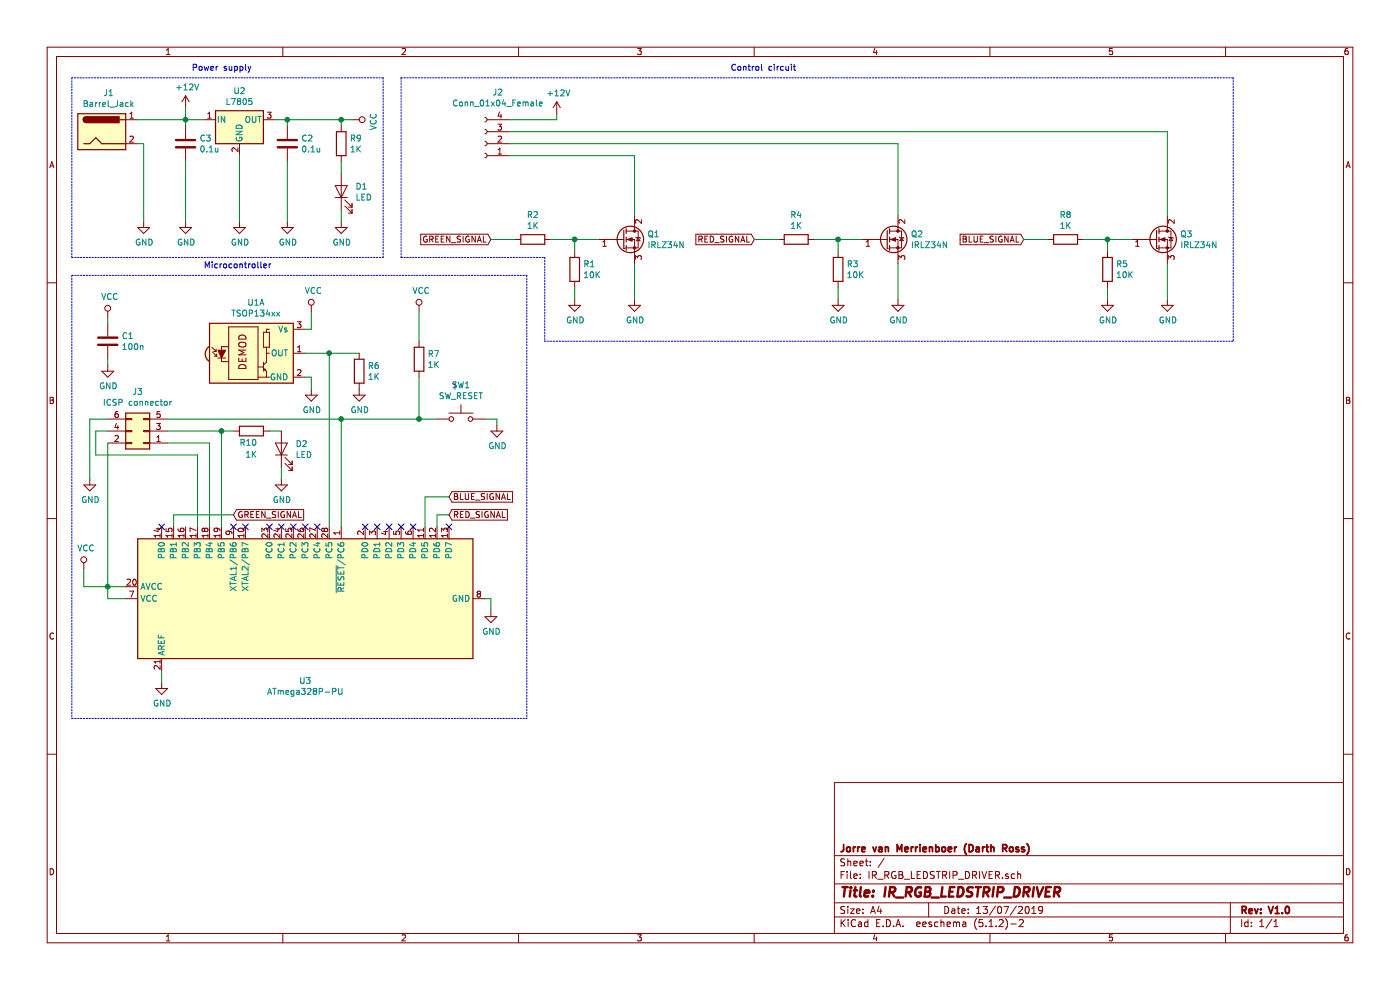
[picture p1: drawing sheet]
EESchema Schematic File Version 4
EELAYER 29 0
EELAYER END
$Descr A4 11693 8268
encoding utf-8
Sheet 1 1
Title "IR_RGB_LEDSTRIP_DRIVER"
Date "13/07/2019"
Rev "V1.0"
Comp "Jorre van Merrienboer (Darth Ross)"
Comment1 ""
Comment2 ""
Comment3 ""
Comment4 ""
$EndDescr
$Comp
L Regulator_Linear:L7805 U2
U 1 1
P 2000 1000
F 0 "U2" H 2000 1242 50  0000 C CNN
F 1 "L7805" H 2000 1151 50  0000 C CNN
F 2 "Package_TO_SOT_THT:TO-220-3_Horizontal_TabDown" H 2025 850 50  0001 L CIN
F 3 "http://www.st.com/content/ccc/resource/technical/document/datasheet/41/4f/b3/b0/12/d4/47/88/CD00000444.pdf/files/CD00000444.pdf/jcr:content/translations/en.CD00000444.pdf" H 2000 950 50  0001 C CNN
	1    2000 1000
	1    0    0    -1  
$EndComp
$Comp
L Connector:Barrel_Jack J1
U 1 1
P 850 1100
F 0 "J1" H 907 1425 50  0000 C CNN
F 1 "Barrel_Jack" H 907 1334 50  0000 C CNN
F 2 "Connector_BarrelJack:BarrelJack_Wuerth_6941xx301002" H 900 1060 50  0001 C CNN
F 3 "~" H 900 1060 50  0001 C CNN
	1    850  1100
	1    0    0    -1  
$EndComp
$Comp
L power:GND #PWR04
U 1 1
P 1200 1850
F 0 "#PWR04" H 1200 1600 50  0001 C CNN
F 1 "GND" H 1205 1677 50  0000 C CNN
F 2 "" H 1200 1850 50  0001 C CNN
F 3 "" H 1200 1850 50  0001 C CNN
	1    1200 1850
	1    0    0    -1  
$EndComp
Wire Wire Line
	1150 1200 1200 1200
$Comp
L power:GND #PWR08
U 1 1
P 2000 1850
F 0 "#PWR08" H 2000 1600 50  0001 C CNN
F 1 "GND" H 2005 1677 50  0000 C CNN
F 2 "" H 2000 1850 50  0001 C CNN
F 3 "" H 2000 1850 50  0001 C CNN
	1    2000 1850
	1    0    0    -1  
$EndComp
Connection ~ 1550 1000
Wire Wire Line
	1550 1000 1700 1000
$Comp
L power:GND #PWR07
U 1 1
P 2400 1850
F 0 "#PWR07" H 2400 1600 50  0001 C CNN
F 1 "GND" H 2405 1677 50  0000 C CNN
F 2 "" H 2400 1850 50  0001 C CNN
F 3 "" H 2400 1850 50  0001 C CNN
	1    2400 1850
	1    0    0    -1  
$EndComp
Wire Notes Line
	3200 650  600  650 
Text Notes 1600 600  0    50   ~ 0
Power supply\n
$Comp
L Interface_Optical:TSOP134xx U1
U 1 1
P 1700 3250
F 0 "U1" H 2138 3975 50  0000 C CNN
F 1 "TSOP134xx" H 2138 3884 50  0000 C CNN
F 2 "Connector_PinHeader_2.54mm:PinHeader_1x03_P2.54mm_Vertical" H 1800 3850 50  0001 C CNN
F 3 "" H 1800 3850 50  0001 C CNN
	1    1700 3250
	1    0    0    -1  
$EndComp
$Comp
L power:GND #PWR012
U 1 1
P 4100 5100
F 0 "#PWR012" H 4100 4850 50  0001 C CNN
F 1 "GND" H 4105 4927 50  0000 C CNN
F 2 "" H 4100 5100 50  0001 C CNN
F 3 "" H 4100 5100 50  0001 C CNN
	1    4100 5100
	1    0    0    -1  
$EndComp
Wire Wire Line
	4100 5000 4100 5100
$Comp
L power:GND #PWR010
U 1 1
P 2600 3250
F 0 "#PWR010" H 2600 3000 50  0001 C CNN
F 1 "GND" H 2605 3077 50  0000 C CNN
F 2 "" H 2600 3250 50  0001 C CNN
F 3 "" H 2600 3250 50  0001 C CNN
	1    2600 3250
	1    0    0    -1  
$EndComp
Wire Wire Line
	2550 3150 2600 3150
Wire Wire Line
	2600 3150 2600 3250
Wire Wire Line
	2550 2750 2600 2750
Wire Wire Line
	2600 2750 2600 2600
Wire Wire Line
	4050 5000 4100 5000
Text Notes 1700 2250 0    50   ~ 0
Microcontroller\n
$Comp
L Device:C C1
U 1 1
P 900 2850
F 0 "C1" H 1015 2896 50  0000 L CNN
F 1 "100n" H 1015 2805 50  0000 L CNN
F 2 "Capacitor_THT:C_Disc_D3.0mm_W2.0mm_P2.50mm" H 938 2700 50  0001 C CNN
F 3 "~" H 900 2850 50  0001 C CNN
	1    900  2850
	1    0    0    -1  
$EndComp
$Comp
L power:VCC #PWR011
U 1 1
P 2950 1000
F 0 "#PWR011" H 2950 850 50  0001 C CNN
F 1 "VCC" H 2967 1173 50  0000 C CNN
F 2 "" H 2950 1000 50  0001 C CNN
F 3 "" H 2950 1000 50  0001 C CNN
	1    2950 1000
	0    1    1    0   
$EndComp
$Comp
L power:VCC #PWR09
U 1 1
P 2600 2600
F 0 "#PWR09" H 2600 2450 50  0001 C CNN
F 1 "VCC" H 2617 2773 50  0000 C CNN
F 2 "" H 2600 2600 50  0001 C CNN
F 3 "" H 2600 2600 50  0001 C CNN
	1    2600 2600
	1    0    0    -1  
$EndComp
$Comp
L power:GND #PWR02
U 1 1
P 900 3050
F 0 "#PWR02" H 900 2800 50  0001 C CNN
F 1 "GND" H 905 2877 50  0000 C CNN
F 2 "" H 900 3050 50  0001 C CNN
F 3 "" H 900 3050 50  0001 C CNN
	1    900  3050
	1    0    0    -1  
$EndComp
Wire Wire Line
	900  3000 900  3050
Wire Wire Line
	900  2700 900  2650
$Comp
L power:VCC #PWR01
U 1 1
P 900 2650
F 0 "#PWR01" H 900 2500 50  0001 C CNN
F 1 "VCC" H 917 2823 50  0000 C CNN
F 2 "" H 900 2650 50  0001 C CNN
F 3 "" H 900 2650 50  0001 C CNN
	1    900  2650
	1    0    0    -1  
$EndComp
$Comp
L power:VCC #PWR03
U 1 1
P 700 4750
F 0 "#PWR03" H 700 4600 50  0001 C CNN
F 1 "VCC" H 717 4923 50  0000 C CNN
F 2 "" H 700 4750 50  0001 C CNN
F 3 "" H 700 4750 50  0001 C CNN
	1    700  4750
	1    0    0    -1  
$EndComp
Wire Wire Line
	700  4750 700  4900
Wire Wire Line
	3650 4400 3650 4300
Wire Wire Line
	3650 4300 3750 4300
Text GLabel 3750 4150 2    50   Input ~ 0
BLUE_SIGNAL
Wire Wire Line
	3750 4150 3550 4150
Wire Wire Line
	3550 4150 3550 4400
Wire Wire Line
	900  4900 900  5000
$Comp
L power:GND #PWR05
U 1 1
P 1350 5700
F 0 "#PWR05" H 1350 5450 50  0001 C CNN
F 1 "GND" H 1355 5527 50  0000 C CNN
F 2 "" H 1350 5700 50  0001 C CNN
F 3 "" H 1350 5700 50  0001 C CNN
	1    1350 5700
	1    0    0    -1  
$EndComp
Wire Wire Line
	1350 5600 1350 5700
$Comp
L Device:R R3
U 1 1
P 7000 2250
F 0 "R3" H 7070 2296 50  0000 L CNN
F 1 "10K" H 7070 2205 50  0000 L CNN
F 2 "Resistor_THT:R_Axial_DIN0411_L9.9mm_D3.6mm_P12.70mm_Horizontal" V 6930 2250 50  0001 C CNN
F 3 "~" H 7000 2250 50  0001 C CNN
	1    7000 2250
	1    0    0    -1  
$EndComp
Wire Wire Line
	7000 2000 7000 2100
$Comp
L power:GND #PWR016
U 1 1
P 7000 2500
F 0 "#PWR016" H 7000 2250 50  0001 C CNN
F 1 "GND" H 7005 2327 50  0000 C CNN
F 2 "" H 7000 2500 50  0001 C CNN
F 3 "" H 7000 2500 50  0001 C CNN
	1    7000 2500
	1    0    0    -1  
$EndComp
Wire Wire Line
	7000 2400 7000 2500
$Comp
L power:GND #PWR017
U 1 1
P 7500 2500
F 0 "#PWR017" H 7500 2250 50  0001 C CNN
F 1 "GND" H 7505 2327 50  0000 C CNN
F 2 "" H 7500 2500 50  0001 C CNN
F 3 "" H 7500 2500 50  0001 C CNN
	1    7500 2500
	1    0    0    -1  
$EndComp
Wire Wire Line
	7500 2500 7500 2200
Text GLabel 3750 4300 2    50   Input ~ 0
RED_SIGNAL
Text GLabel 6300 2000 0    50   Input ~ 0
RED_SIGNAL
$Comp
L Connector:Conn_01x04_Female J2
U 1 1
P 4050 1200
F 0 "J2" H 3942 775 50  0000 C CNN
F 1 "Conn_01x04_Female" H 3942 866 50  0000 C CNN
F 2 "Connector_PinHeader_2.54mm:PinHeader_1x04_P2.54mm_Vertical" H 4050 1200 50  0001 C CNN
F 3 "~" H 4050 1200 50  0001 C CNN
	1    4050 1200
	-1   0    0    1   
$EndComp
$Comp
L power:+12V #PWR06
U 1 1
P 1550 900
F 0 "#PWR06" H 1550 750 50  0001 C CNN
F 1 "+12V" H 1565 1073 50  0000 C CNN
F 2 "" H 1550 900 50  0001 C CNN
F 3 "" H 1550 900 50  0001 C CNN
	1    1550 900 
	1    0    0    -1  
$EndComp
Wire Wire Line
	1550 900  1550 1000
$Comp
L power:+12V #PWR014
U 1 1
P 4650 950
F 0 "#PWR014" H 4650 800 50  0001 C CNN
F 1 "+12V" H 4665 1123 50  0000 C CNN
F 2 "" H 4650 950 50  0001 C CNN
F 3 "" H 4650 950 50  0001 C CNN
	1    4650 950 
	1    0    0    -1  
$EndComp
Wire Wire Line
	4650 1000 4650 950 
Wire Wire Line
	4250 1000 4650 1000
$Comp
L Device:R R1
U 1 1
P 4800 2250
F 0 "R1" H 4870 2296 50  0000 L CNN
F 1 "10K" H 4870 2205 50  0000 L CNN
F 2 "Resistor_THT:R_Axial_DIN0411_L9.9mm_D3.6mm_P12.70mm_Horizontal" V 4730 2250 50  0001 C CNN
F 3 "~" H 4800 2250 50  0001 C CNN
	1    4800 2250
	1    0    0    -1  
$EndComp
Wire Wire Line
	4800 2000 4800 2100
$Comp
L power:GND #PWR013
U 1 1
P 4800 2500
F 0 "#PWR013" H 4800 2250 50  0001 C CNN
F 1 "GND" H 4805 2327 50  0000 C CNN
F 2 "" H 4800 2500 50  0001 C CNN
F 3 "" H 4800 2500 50  0001 C CNN
	1    4800 2500
	1    0    0    -1  
$EndComp
Wire Wire Line
	4800 2400 4800 2500
$Comp
L power:GND #PWR015
U 1 1
P 5300 2500
F 0 "#PWR015" H 5300 2250 50  0001 C CNN
F 1 "GND" H 5305 2327 50  0000 C CNN
F 2 "" H 5300 2500 50  0001 C CNN
F 3 "" H 5300 2500 50  0001 C CNN
	1    5300 2500
	1    0    0    -1  
$EndComp
Wire Wire Line
	5300 2500 5300 2200
$Comp
L power:GND #PWR018
U 1 1
P 9250 2500
F 0 "#PWR018" H 9250 2250 50  0001 C CNN
F 1 "GND" H 9255 2327 50  0000 C CNN
F 2 "" H 9250 2500 50  0001 C CNN
F 3 "" H 9250 2500 50  0001 C CNN
	1    9250 2500
	1    0    0    -1  
$EndComp
$Comp
L power:GND #PWR019
U 1 1
P 9750 2500
F 0 "#PWR019" H 9750 2250 50  0001 C CNN
F 1 "GND" H 9755 2327 50  0000 C CNN
F 2 "" H 9750 2500 50  0001 C CNN
F 3 "" H 9750 2500 50  0001 C CNN
	1    9750 2500
	1    0    0    -1  
$EndComp
Wire Wire Line
	9750 2500 9750 2200
Text GLabel 4100 2000 0    50   Input ~ 0
GREEN_SIGNAL
$Comp
L Device:R R4
U 1 1
P 6650 2000
F 0 "R4" V 6443 2000 50  0000 C CNN
F 1 "1K" V 6534 2000 50  0000 C CNN
F 2 "Resistor_THT:R_Axial_DIN0207_L6.3mm_D2.5mm_P10.16mm_Horizontal" V 6580 2000 50  0001 C CNN
F 3 "~" H 6650 2000 50  0001 C CNN
	1    6650 2000
	0    1    1    0   
$EndComp
NoConn ~ 3750 4400
NoConn ~ 3450 4400
NoConn ~ 3350 4400
NoConn ~ 3250 4400
NoConn ~ 3150 4400
NoConn ~ 3050 4400
NoConn ~ 2650 4400
NoConn ~ 2550 4400
NoConn ~ 2450 4400
NoConn ~ 2350 4400
NoConn ~ 2250 4400
NoConn ~ 2050 4400
NoConn ~ 1950 4400
NoConn ~ 1350 4400
$Comp
L Device:R R6
U 1 1
P 3000 3100
F 0 "R6" H 3070 3146 50  0000 L CNN
F 1 "1K" H 3070 3055 50  0000 L CNN
F 2 "Resistor_THT:R_Axial_DIN0207_L6.3mm_D2.5mm_P10.16mm_Horizontal" V 2930 3100 50  0001 C CNN
F 3 "~" H 3000 3100 50  0001 C CNN
	1    3000 3100
	1    0    0    -1  
$EndComp
$Comp
L power:GND #PWR0101
U 1 1
P 3000 3250
F 0 "#PWR0101" H 3000 3000 50  0001 C CNN
F 1 "GND" H 3005 3077 50  0000 C CNN
F 2 "" H 3000 3250 50  0001 C CNN
F 3 "" H 3000 3250 50  0001 C CNN
	1    3000 3250
	1    0    0    -1  
$EndComp
$Comp
L Transistor_FET:IRLZ34N Q1
U 1 1
P 5200 2000
F 0 "Q1" H 5406 2046 50  0000 L CNN
F 1 "IRLZ34N" H 5406 1955 50  0000 L CNN
F 2 "Package_TO_SOT_THT:TO-220-3_Horizontal_TabDown" H 5450 1925 50  0001 L CIN
F 3 "http://www.infineon.com/dgdl/irlz34npbf.pdf?fileId=5546d462533600a40153567206892720" H 5200 2000 50  0001 L CNN
	1    5200 2000
	1    0    0    -1  
$EndComp
$Comp
L Transistor_FET:IRLZ34N Q2
U 1 1
P 7400 2000
F 0 "Q2" H 7606 2046 50  0000 L CNN
F 1 "IRLZ34N" H 7606 1955 50  0000 L CNN
F 2 "Package_TO_SOT_THT:TO-220-3_Horizontal_TabDown" H 7650 1925 50  0001 L CIN
F 3 "http://www.infineon.com/dgdl/irlz34npbf.pdf?fileId=5546d462533600a40153567206892720" H 7400 2000 50  0001 L CNN
	1    7400 2000
	1    0    0    -1  
$EndComp
$Comp
L Transistor_FET:IRLZ34N Q3
U 1 1
P 9650 2000
F 0 "Q3" H 9856 2046 50  0000 L CNN
F 1 "IRLZ34N" H 9856 1955 50  0000 L CNN
F 2 "Package_TO_SOT_THT:TO-220-3_Horizontal_TabDown" H 9900 1925 50  0001 L CIN
F 3 "http://www.infineon.com/dgdl/irlz34npbf.pdf?fileId=5546d462533600a40153567206892720" H 9650 2000 50  0001 L CNN
	1    9650 2000
	1    0    0    -1  
$EndComp
Text GLabel 8550 2000 0    50   Input ~ 0
BLUE_SIGNAL
Wire Wire Line
	9250 2400 9250 2500
Wire Wire Line
	9250 2000 9250 2100
$Comp
L Device:R R5
U 1 1
P 9250 2250
F 0 "R5" H 9320 2296 50  0000 L CNN
F 1 "10K" H 9320 2205 50  0000 L CNN
F 2 "Resistor_THT:R_Axial_DIN0411_L9.9mm_D3.6mm_P12.70mm_Horizontal" V 9180 2250 50  0001 C CNN
F 3 "~" H 9250 2250 50  0001 C CNN
	1    9250 2250
	1    0    0    -1  
$EndComp
$Comp
L Device:R R8
U 1 1
P 8900 2000
F 0 "R8" V 8693 2000 50  0000 C CNN
F 1 "1K" V 8784 2000 50  0000 C CNN
F 2 "Resistor_THT:R_Axial_DIN0207_L6.3mm_D2.5mm_P10.16mm_Horizontal" V 8830 2000 50  0001 C CNN
F 3 "~" H 8900 2000 50  0001 C CNN
	1    8900 2000
	0    1    1    0   
$EndComp
$Comp
L Device:R R2
U 1 1
P 4450 2000
F 0 "R2" V 4243 2000 50  0000 C CNN
F 1 "1K" V 4334 2000 50  0000 C CNN
F 2 "Resistor_THT:R_Axial_DIN0207_L6.3mm_D2.5mm_P10.16mm_Horizontal" V 4380 2000 50  0001 C CNN
F 3 "~" H 4450 2000 50  0001 C CNN
	1    4450 2000
	0    1    1    0   
$EndComp
Wire Wire Line
	9050 2000 9250 2000
Wire Wire Line
	8750 2000 8550 2000
Wire Wire Line
	6500 2000 6300 2000
Wire Wire Line
	6800 2000 7000 2000
Wire Wire Line
	4100 2000 4300 2000
Connection ~ 9250 2000
Wire Wire Line
	9250 2000 9450 2000
Connection ~ 7000 2000
Wire Wire Line
	7000 2000 7200 2000
Connection ~ 4800 2000
Wire Wire Line
	4800 2000 5000 2000
Wire Wire Line
	4600 2000 4800 2000
$Comp
L Device:R R7
U 1 1
P 3500 3000
F 0 "R7" H 3570 3046 50  0000 L CNN
F 1 "1K" H 3570 2955 50  0000 L CNN
F 2 "Resistor_THT:R_Axial_DIN0207_L6.3mm_D2.5mm_P10.16mm_Horizontal" V 3430 3000 50  0001 C CNN
F 3 "~" H 3500 3000 50  0001 C CNN
	1    3500 3000
	1    0    0    -1  
$EndComp
$Comp
L Switch:SW_Push SW1
U 1 1
P 3850 3500
F 0 "SW1" H 3850 3785 50  0000 C CNN
F 1 "SW_RESET" H 3850 3694 50  0000 C CNN
F 2 "Button_Switch_THT:SW_PUSH_6mm_H5mm" H 3850 3700 50  0001 C CNN
F 3 "~" H 3850 3700 50  0001 C CNN
	1    3850 3500
	1    0    0    -1  
$EndComp
$Comp
L power:VCC #PWR021
U 1 1
P 3500 2600
F 0 "#PWR021" H 3500 2450 50  0001 C CNN
F 1 "VCC" H 3517 2773 50  0000 C CNN
F 2 "" H 3500 2600 50  0001 C CNN
F 3 "" H 3500 2600 50  0001 C CNN
	1    3500 2600
	1    0    0    -1  
$EndComp
Wire Wire Line
	4050 3500 4150 3500
Wire Wire Line
	4150 3500 4150 3550
$Comp
L power:GND #PWR022
U 1 1
P 4150 3550
F 0 "#PWR022" H 4150 3300 50  0001 C CNN
F 1 "GND" H 4155 3377 50  0000 C CNN
F 2 "" H 4150 3550 50  0001 C CNN
F 3 "" H 4150 3550 50  0001 C CNN
	1    4150 3550
	1    0    0    -1  
$EndComp
Wire Wire Line
	2550 2950 2750 2950
Wire Wire Line
	2750 2950 2750 4400
Connection ~ 2750 2950
Wire Wire Line
	2750 2950 3000 2950
$Comp
L Connector_Generic:Conn_02x03_Odd_Even J3
U 1 1
P 1200 3600
F 0 "J3" H 1250 3275 50  0000 C CNN
F 1 "ICSP connector" H 1250 3366 50  0000 C CNN
F 2 "Connector_PinHeader_2.54mm:PinHeader_2x03_P2.54mm_Vertical" H 1200 3600 50  0001 C CNN
F 3 "~" H 1200 3600 50  0001 C CNN
	1    1200 3600
	-1   0    0    1   
$EndComp
Wire Wire Line
	1400 3500 2850 3500
$Comp
L power:GND #PWR020
U 1 1
P 750 4000
F 0 "#PWR020" H 750 3750 50  0001 C CNN
F 1 "GND" H 755 3827 50  0000 C CNN
F 2 "" H 750 4000 50  0001 C CNN
F 3 "" H 750 4000 50  0001 C CNN
	1    750  4000
	1    0    0    -1  
$EndComp
Wire Wire Line
	750  4000 750  3500
Wire Wire Line
	750  3500 900  3500
Wire Wire Line
	900  3600 800  3600
Wire Wire Line
	700  4900 900  4900
Connection ~ 900  4900
Wire Wire Line
	900  3700 900  4900
Connection ~ 2850 3500
Wire Wire Line
	2850 3500 2850 4400
Wire Wire Line
	2850 3500 3500 3500
Wire Wire Line
	3500 2600 3500 2850
Wire Wire Line
	1450 4300 1450 4400
Text GLabel 1950 4300 2    50   Input ~ 0
GREEN_SIGNAL
Wire Wire Line
	3500 3150 3500 3500
Connection ~ 3500 3500
Wire Wire Line
	3500 3500 3650 3500
Wire Notes Line
	600  2300 600  6000
Wire Notes Line
	600  6000 4400 6000
Wire Notes Line
	4400 2300 4400 6000
Wire Notes Line
	600  2300 4400 2300
Wire Notes Line
	3350 650  3350 2150
Wire Notes Line
	3350 2150 4550 2150
Wire Notes Line
	4550 2150 4550 2850
Wire Notes Line
	4550 2850 10300 2850
Wire Notes Line
	600  2150 3200 2150
Wire Notes Line
	3200 650  3200 2150
Wire Notes Line
	600  650  600  2150
Wire Notes Line
	3800 3200 3800 3250
$Comp
L Device:C C2
U 1 1
P 2400 1200
F 0 "C2" H 2515 1246 50  0000 L CNN
F 1 "0.1u" H 2515 1155 50  0000 L CNN
F 2 "Capacitor_THT:C_Disc_D3.0mm_W2.0mm_P2.50mm" H 2438 1050 50  0001 C CNN
F 3 "~" H 2400 1200 50  0001 C CNN
	1    2400 1200
	1    0    0    -1  
$EndComp
Wire Wire Line
	1550 1050 1550 1000
Wire Wire Line
	2300 1000 2400 1000
Wire Wire Line
	2400 1050 2400 1000
Connection ~ 2400 1000
$Comp
L power:GND #PWR023
U 1 1
P 1550 1850
F 0 "#PWR023" H 1550 1600 50  0001 C CNN
F 1 "GND" H 1555 1677 50  0000 C CNN
F 2 "" H 1550 1850 50  0001 C CNN
F 3 "" H 1550 1850 50  0001 C CNN
	1    1550 1850
	1    0    0    -1  
$EndComp
$Comp
L Device:C C3
U 1 1
P 1550 1200
F 0 "C3" H 1665 1246 50  0000 L CNN
F 1 "0.1u" H 1665 1155 50  0000 L CNN
F 2 "Capacitor_THT:C_Disc_D3.0mm_W2.0mm_P2.50mm" H 1588 1050 50  0001 C CNN
F 3 "~" H 1550 1200 50  0001 C CNN
	1    1550 1200
	1    0    0    -1  
$EndComp
Wire Wire Line
	2400 1000 2850 1000
Wire Wire Line
	1550 1000 1150 1000
$Comp
L Device:LED D1
U 1 1
P 2850 1600
F 0 "D1" V 2889 1483 50  0000 R CNN
F 1 "LED" V 2798 1483 50  0000 R CNN
F 2 "LED_THT:LED_D3.0mm" H 2850 1600 50  0001 C CNN
F 3 "~" H 2850 1600 50  0001 C CNN
	1    2850 1600
	0    -1   -1   0   
$EndComp
$Comp
L Device:R R9
U 1 1
P 2850 1200
F 0 "R9" H 2920 1246 50  0000 L CNN
F 1 "1K" H 2920 1155 50  0000 L CNN
F 2 "Resistor_THT:R_Axial_DIN0207_L6.3mm_D2.5mm_P10.16mm_Horizontal" V 2780 1200 50  0001 C CNN
F 3 "~" H 2850 1200 50  0001 C CNN
	1    2850 1200
	1    0    0    -1  
$EndComp
$Comp
L power:GND #PWR0102
U 1 1
P 2850 1850
F 0 "#PWR0102" H 2850 1600 50  0001 C CNN
F 1 "GND" H 2855 1677 50  0000 C CNN
F 2 "" H 2850 1850 50  0001 C CNN
F 3 "" H 2850 1850 50  0001 C CNN
	1    2850 1850
	1    0    0    -1  
$EndComp
Wire Wire Line
	2850 1850 2850 1750
Wire Wire Line
	2850 1350 2850 1450
Wire Wire Line
	2850 1050 2850 1000
Connection ~ 2850 1000
Wire Wire Line
	2850 1000 2950 1000
Wire Wire Line
	1200 1200 1200 1850
Wire Wire Line
	1550 1350 1550 1850
Wire Wire Line
	2000 1300 2000 1850
Wire Wire Line
	2400 1350 2400 1850
$Comp
L Device:LED D2
U 1 1
P 2350 3750
F 0 "D2" V 2389 3633 50  0000 R CNN
F 1 "LED" V 2298 3633 50  0000 R CNN
F 2 "LED_THT:LED_D3.0mm" H 2350 3750 50  0001 C CNN
F 3 "~" H 2350 3750 50  0001 C CNN
	1    2350 3750
	0    -1   -1   0   
$EndComp
$Comp
L power:GND #PWR0103
U 1 1
P 2350 4000
F 0 "#PWR0103" H 2350 3750 50  0001 C CNN
F 1 "GND" H 2355 3827 50  0000 C CNN
F 2 "" H 2350 4000 50  0001 C CNN
F 3 "" H 2350 4000 50  0001 C CNN
	1    2350 4000
	1    0    0    -1  
$EndComp
Wire Wire Line
	2250 3600 2350 3600
Wire Wire Line
	2350 3900 2350 4000
$Comp
L Device:R R10
U 1 1
P 2100 3600
F 0 "R10" V 2000 3550 50  0000 L CNN
F 1 "1K" V 1900 3550 50  0000 L CNN
F 2 "Resistor_THT:R_Axial_DIN0207_L6.3mm_D2.5mm_P10.16mm_Horizontal" V 2030 3600 50  0001 C CNN
F 3 "~" H 2100 3600 50  0001 C CNN
	1    2100 3600
	0    -1   -1   0   
$EndComp
Wire Notes Line
	3350 650  10300 650 
Wire Notes Line
	10300 650  10300 2850
Wire Wire Line
	4250 1100 9750 1100
Wire Wire Line
	4250 1200 7500 1200
Text Notes 6100 600  0    50   ~ 0
Control circuit\n
Wire Wire Line
	9750 1100 9750 1800
Wire Wire Line
	7500 1200 7500 1800
Wire Wire Line
	5300 1300 5300 1800
Wire Wire Line
	4250 1300 5300 1300
Wire Wire Line
	900  5000 1050 5000
Wire Wire Line
	900  4900 1050 4900
$Comp
L MCU_Microchip_ATmega:ATmega328P-PU U3
U 1 1
P 2550 5000
F 0 "U3" V 1861 5000 50  0000 C CNN
F 1 "ATmega328P-PU" V 1770 5000 50  0000 C CNN
F 2 "Package_DIP:DIP-28_W7.62mm" H 2550 5000 50  0001 C CIN
F 3 "http://ww1.microchip.com/downloads/en/DeviceDoc/ATmega328_P%20AVR%20MCU%20with%20picoPower%20Technology%20Data%20Sheet%2040001984A.pdf" H 2550 5000 50  0001 C CNN
	1    2550 5000
	0    -1   -1   0   
$EndComp
Wire Wire Line
	1400 3600 1850 3600
Wire Wire Line
	1450 4300 1950 4300
Wire Wire Line
	1850 4400 1850 3600
Connection ~ 1850 3600
Wire Wire Line
	1850 3600 1950 3600
Wire Wire Line
	800  3800 800  3600
Wire Wire Line
	1400 3700 1750 3700
Wire Wire Line
	1750 3700 1750 4400
Wire Wire Line
	800  3800 1650 3800
Wire Wire Line
	1650 3800 1650 4400
$EndSCHEMATC
